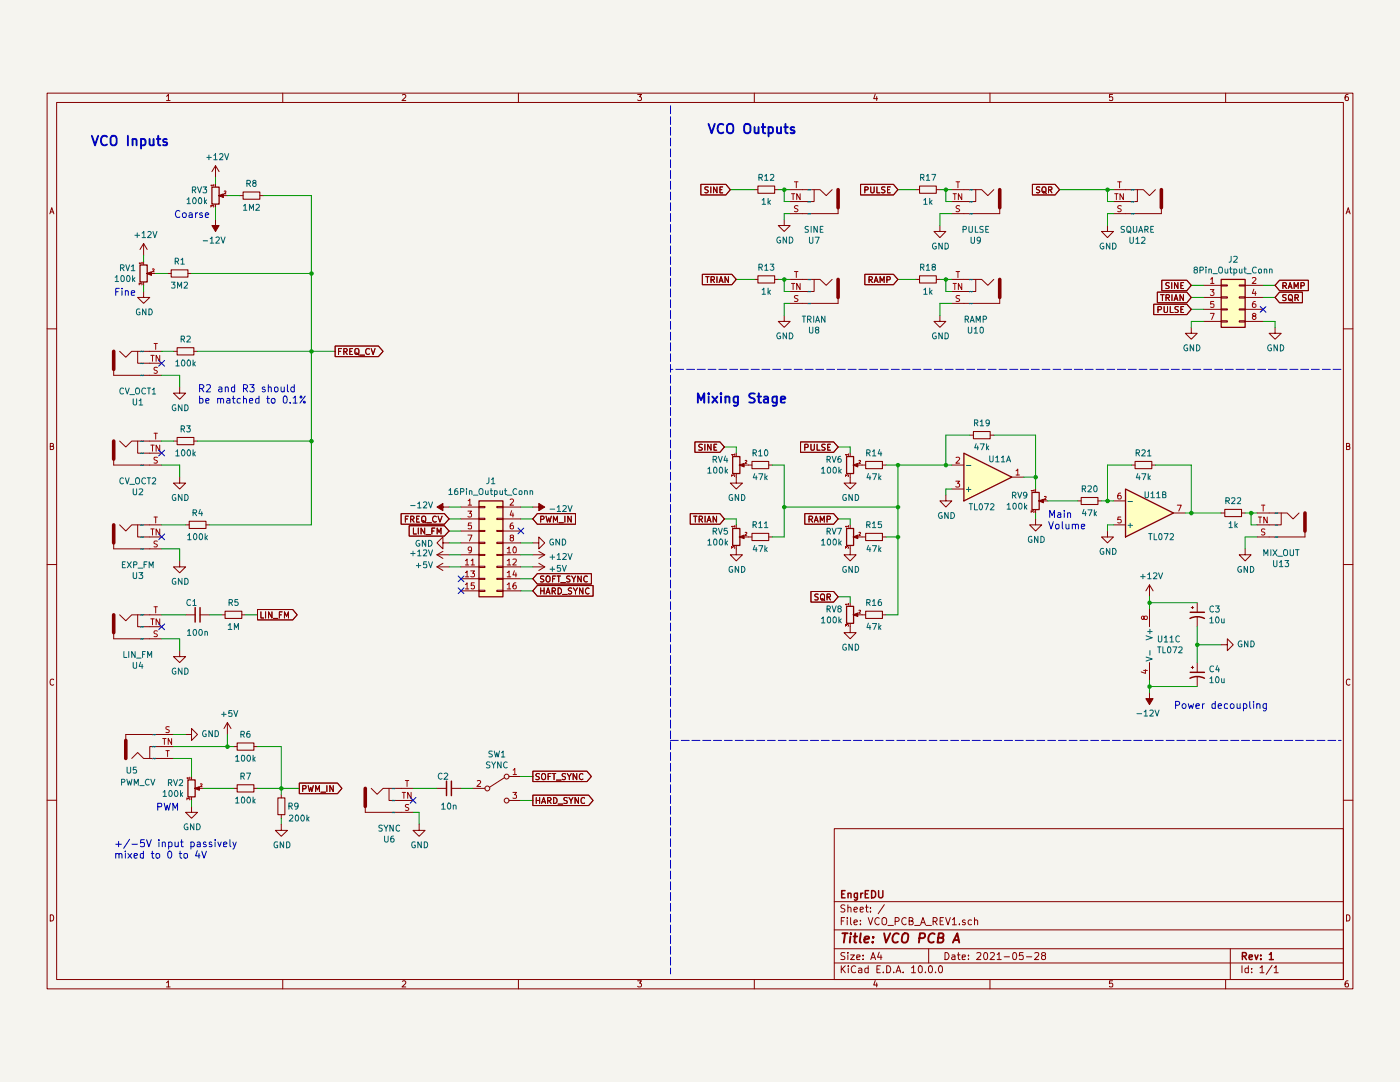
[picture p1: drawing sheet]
EESchema Schematic File Version 4
EELAYER 30 0
EELAYER END
$Descr A4 11693 8268
encoding utf-8
Sheet 1 1
Title "VCO PCB A"
Date "2021-05-28"
Rev "1"
Comp "EngrEDU"
Comment1 ""
Comment2 ""
Comment3 ""
Comment4 ""
$EndDescr
$Comp
L EngrEDUKiCADLibrary:Mono_AudioJack_3.5mm U8
U 1 1
P 6800 2050
F 0 "U8" H 6801 2375 50  0000 C CNN
F 1 "TRIAN" H 6801 2284 50  0000 C CNN
F 2 "AudioJackLibrary:Jack_3.5mm_QingPu_WQP-PJ398SM_Vertical" H 6800 2050 50  0001 C CNN
F 3 "" H 6800 2050 50  0001 C CNN
	1    6800 2050
	-1   0    0    1   
$EndComp
$Comp
L Device:R_POT_Small RV1
U 1 1
P 1200 1900
F 0 "RV1" H 1140 1946 50  0000 R CNN
F 1 "100k" H 1140 1855 50  0000 R CNN
F 2 "Potentiometer_THT:Potentiometer_Alps_RK09K_Single_Vertical" H 1200 1900 50  0001 C CNN
F 3 "~" H 1200 1900 50  0001 C CNN
	1    1200 1900
	1    0    0    -1  
$EndComp
$Comp
L Switch:SW_SPDT SW1
U 1 1
P 4150 6200
F 0 "SW1" H 4150 6485 50  0000 C CNN
F 1 "SYNC" H 4150 6394 50  0000 C CNN
F 2 "SPDT_POS2:SW_Toggle_Blue_wSlots" H 4150 6200 50  0001 C CNN
F 3 "~" H 4150 6200 50  0001 C CNN
	1    4150 6200
	1    0    0    -1  
$EndComp
$Comp
L Device:R_Small R13
U 1 1
P 6400 1950
F 0 "R13" V 6500 1950 50  0000 C CNN
F 1 "1k" V 6300 1950 50  0000 C CNN
F 2 "Resistor_THT:R_Axial_DIN0207_L6.3mm_D2.5mm_P7.62mm_Horizontal" H 6400 1950 50  0001 C CNN
F 3 "~" H 6400 1950 50  0001 C CNN
	1    6400 1950
	0    -1   -1   0   
$EndComp
Wire Wire Line
	6300 1950 6150 1950
$Comp
L power:GND #PWR025
U 1 1
P 6550 2250
F 0 "#PWR025" H 6550 2000 50  0001 C CNN
F 1 "GND" H 6555 2077 50  0000 C CNN
F 2 "" H 6550 2250 50  0001 C CNN
F 3 "" H 6550 2250 50  0001 C CNN
	1    6550 2250
	1    0    0    -1  
$EndComp
Wire Wire Line
	6550 2250 6550 2150
Wire Wire Line
	6550 2150 6600 2150
Wire Wire Line
	6600 2050 6550 2050
Wire Wire Line
	6550 2050 6550 1950
Connection ~ 6550 1950
Wire Wire Line
	6550 1950 6600 1950
$Comp
L Device:R_Small R17
U 1 1
P 7750 1200
F 0 "R17" V 7850 1200 50  0000 C CNN
F 1 "1k" V 7650 1200 50  0000 C CNN
F 2 "Resistor_THT:R_Axial_DIN0207_L6.3mm_D2.5mm_P7.62mm_Horizontal" H 7750 1200 50  0001 C CNN
F 3 "~" H 7750 1200 50  0001 C CNN
	1    7750 1200
	0    -1   -1   0   
$EndComp
$Comp
L power:GND #PWR029
U 1 1
P 7850 1500
F 0 "#PWR029" H 7850 1250 50  0001 C CNN
F 1 "GND" H 7855 1327 50  0000 C CNN
F 2 "" H 7850 1500 50  0001 C CNN
F 3 "" H 7850 1500 50  0001 C CNN
	1    7850 1500
	1    0    0    -1  
$EndComp
Wire Wire Line
	7850 1500 7850 1400
$Comp
L Device:R_Small R18
U 1 1
P 7750 1950
F 0 "R18" V 7850 1950 50  0000 C CNN
F 1 "1k" V 7650 1950 50  0000 C CNN
F 2 "Resistor_THT:R_Axial_DIN0207_L6.3mm_D2.5mm_P7.62mm_Horizontal" H 7750 1950 50  0001 C CNN
F 3 "~" H 7750 1950 50  0001 C CNN
	1    7750 1950
	0    -1   -1   0   
$EndComp
$Comp
L power:GND #PWR030
U 1 1
P 7850 2250
F 0 "#PWR030" H 7850 2000 50  0001 C CNN
F 1 "GND" H 7855 2077 50  0000 C CNN
F 2 "" H 7850 2250 50  0001 C CNN
F 3 "" H 7850 2250 50  0001 C CNN
	1    7850 2250
	1    0    0    -1  
$EndComp
Wire Wire Line
	7850 2250 7850 2150
Wire Wire Line
	7850 1400 7950 1400
Wire Wire Line
	7850 2150 7950 2150
Wire Wire Line
	7950 2050 7900 2050
Wire Wire Line
	7900 2050 7900 1950
Connection ~ 7900 1950
Wire Wire Line
	7900 1950 7950 1950
Wire Wire Line
	7950 1300 7900 1300
Wire Wire Line
	7900 1300 7900 1200
Wire Wire Line
	7900 1200 7950 1200
Wire Wire Line
	7500 1200 7650 1200
Connection ~ 7900 1200
$Comp
L EngrEDUKiCADLibrary:Mono_AudioJack_3.5mm U12
U 1 1
P 9500 1300
F 0 "U12" H 9501 1625 50  0000 C CNN
F 1 "SQUARE" H 9501 1534 50  0000 C CNN
F 2 "AudioJackLibrary:Jack_3.5mm_QingPu_WQP-PJ398SM_Vertical" H 9500 1300 50  0001 C CNN
F 3 "http://www.ti.com/lit/ds/symlink/tl071.pdf" H 9500 1300 50  0001 C CNN
	1    9500 1300
	-1   0    0    1   
$EndComp
$Comp
L EngrEDUKiCADLibrary:Mono_AudioJack_3.5mm U7
U 1 1
P 6800 1300
F 0 "U7" H 6801 1625 50  0000 C CNN
F 1 "SINE" H 6801 1534 50  0000 C CNN
F 2 "AudioJackLibrary:Jack_3.5mm_QingPu_WQP-PJ398SM_Vertical" H 6800 1300 50  0001 C CNN
F 3 "http://www.ti.com/lit/ds/symlink/tl071.pdf" H 6800 1300 50  0001 C CNN
	1    6800 1300
	-1   0    0    1   
$EndComp
$Comp
L EngrEDUKiCADLibrary:Mono_AudioJack_3.5mm U9
U 1 1
P 8150 1300
F 0 "U9" H 8151 1625 50  0000 C CNN
F 1 "PULSE" H 8151 1534 50  0000 C CNN
F 2 "AudioJackLibrary:Jack_3.5mm_QingPu_WQP-PJ398SM_Vertical" H 8150 1300 50  0001 C CNN
F 3 "http://www.ti.com/lit/ds/symlink/tl071.pdf" H 8150 1300 50  0001 C CNN
	1    8150 1300
	-1   0    0    1   
$EndComp
$Comp
L EngrEDUKiCADLibrary:Mono_AudioJack_3.5mm U10
U 1 1
P 8150 2050
F 0 "U10" H 8151 2375 50  0000 C CNN
F 1 "RAMP" H 8151 2284 50  0000 C CNN
F 2 "AudioJackLibrary:Jack_3.5mm_QingPu_WQP-PJ398SM_Vertical" H 8150 2050 50  0001 C CNN
F 3 "http://www.ti.com/lit/ds/symlink/tl071.pdf" H 8150 2050 50  0001 C CNN
	1    8150 2050
	-1   0    0    1   
$EndComp
Wire Wire Line
	9300 1300 9250 1300
Wire Wire Line
	9250 1300 9250 1200
Wire Wire Line
	9250 1200 9300 1200
$Comp
L power:GND #PWR033
U 1 1
P 9250 1500
F 0 "#PWR033" H 9250 1250 50  0001 C CNN
F 1 "GND" H 9255 1327 50  0000 C CNN
F 2 "" H 9250 1500 50  0001 C CNN
F 3 "" H 9250 1500 50  0001 C CNN
	1    9250 1500
	1    0    0    -1  
$EndComp
Wire Wire Line
	9250 1500 9250 1400
Wire Wire Line
	9250 1400 9300 1400
Text GLabel 7500 1950 0    50   Input ~ 0
RAMP
Wire Wire Line
	9250 1200 8850 1200
Connection ~ 9250 1200
$Comp
L EngrEDUKiCADLibrary:Mono_AudioJack_3.5mm U1
U 1 1
P 1150 2650
F 0 "U1" H 1151 2975 50  0000 C CNN
F 1 "CV_OCT1" H 1151 2884 50  0000 C CNN
F 2 "AudioJackLibrary:Jack_3.5mm_QingPu_WQP-PJ398SM_Vertical" H 1150 2650 50  0001 C CNN
F 3 "http://www.ti.com/lit/ds/symlink/tl071.pdf" H 1150 2650 50  0001 C CNN
	1    1150 2650
	1    0    0    1   
$EndComp
$Comp
L EngrEDUKiCADLibrary:Mono_AudioJack_3.5mm U2
U 1 1
P 1150 3400
F 0 "U2" H 1151 3725 50  0000 C CNN
F 1 "CV_OCT2" H 1151 3634 50  0000 C CNN
F 2 "AudioJackLibrary:Jack_3.5mm_QingPu_WQP-PJ398SM_Vertical" H 1150 3400 50  0001 C CNN
F 3 "http://www.ti.com/lit/ds/symlink/tl071.pdf" H 1150 3400 50  0001 C CNN
	1    1150 3400
	1    0    0    1   
$EndComp
$Comp
L EngrEDUKiCADLibrary:Mono_AudioJack_3.5mm U4
U 1 1
P 1150 4850
F 0 "U4" H 1151 5175 50  0000 C CNN
F 1 "LIN_FM" H 1151 5084 50  0000 C CNN
F 2 "AudioJackLibrary:Jack_3.5mm_QingPu_WQP-PJ398SM_Vertical" H 1150 4850 50  0001 C CNN
F 3 "http://www.ti.com/lit/ds/symlink/tl071.pdf" H 1150 4850 50  0001 C CNN
	1    1150 4850
	1    0    0    1   
$EndComp
$Comp
L EngrEDUKiCADLibrary:Mono_AudioJack_3.5mm U3
U 1 1
P 1150 4100
F 0 "U3" H 1151 4425 50  0000 C CNN
F 1 "EXP_FM" H 1151 4334 50  0000 C CNN
F 2 "AudioJackLibrary:Jack_3.5mm_QingPu_WQP-PJ398SM_Vertical" H 1150 4100 50  0001 C CNN
F 3 "http://www.ti.com/lit/ds/symlink/tl071.pdf" H 1150 4100 50  0001 C CNN
	1    1150 4100
	1    0    0    1   
$EndComp
$Comp
L EngrEDUKiCADLibrary:Mono_AudioJack_3.5mm U5
U 1 1
P 1250 5850
F 0 "U5" H 1100 5650 50  0000 C CNN
F 1 "PWM_CV" H 1150 5550 50  0000 C CNN
F 2 "AudioJackLibrary:Jack_3.5mm_QingPu_WQP-PJ398SM_Vertical" H 1250 5850 50  0001 C CNN
F 3 "http://www.ti.com/lit/ds/symlink/tl071.pdf" H 1250 5850 50  0001 C CNN
	1    1250 5850
	1    0    0    -1  
$EndComp
$Comp
L Device:R_POT_Small RV3
U 1 1
P 1800 1250
F 0 "RV3" H 1740 1296 50  0000 R CNN
F 1 "100k" H 1740 1205 50  0000 R CNN
F 2 "Potentiometer_THT:Potentiometer_Alps_RK09K_Single_Vertical" H 1800 1250 50  0001 C CNN
F 3 "~" H 1800 1250 50  0001 C CNN
	1    1800 1250
	1    0    0    -1  
$EndComp
$Comp
L Device:R_POT_Small RV2
U 1 1
P 1600 6200
F 0 "RV2" H 1540 6246 50  0000 R CNN
F 1 "100k" H 1540 6155 50  0000 R CNN
F 2 "Potentiometer_THT:Potentiometer_Alps_RK09K_Single_Vertical" H 1600 6200 50  0001 C CNN
F 3 "~" H 1600 6200 50  0001 C CNN
	1    1600 6200
	1    0    0    -1  
$EndComp
$Comp
L power:GND #PWR03
U 1 1
P 1500 2850
F 0 "#PWR03" H 1500 2600 50  0001 C CNN
F 1 "GND" H 1505 2677 50  0000 C CNN
F 2 "" H 1500 2850 50  0001 C CNN
F 3 "" H 1500 2850 50  0001 C CNN
	1    1500 2850
	1    0    0    -1  
$EndComp
Wire Wire Line
	1500 2850 1500 2750
Wire Wire Line
	1500 2750 1350 2750
$Comp
L power:GND #PWR04
U 1 1
P 1500 3600
F 0 "#PWR04" H 1500 3350 50  0001 C CNN
F 1 "GND" H 1505 3427 50  0000 C CNN
F 2 "" H 1500 3600 50  0001 C CNN
F 3 "" H 1500 3600 50  0001 C CNN
	1    1500 3600
	1    0    0    -1  
$EndComp
Wire Wire Line
	1500 3600 1500 3500
Wire Wire Line
	1500 3500 1350 3500
$Comp
L power:GND #PWR05
U 1 1
P 1500 4300
F 0 "#PWR05" H 1500 4050 50  0001 C CNN
F 1 "GND" H 1505 4127 50  0000 C CNN
F 2 "" H 1500 4300 50  0001 C CNN
F 3 "" H 1500 4300 50  0001 C CNN
	1    1500 4300
	1    0    0    -1  
$EndComp
Wire Wire Line
	1500 4300 1500 4200
Wire Wire Line
	1500 4200 1350 4200
$Comp
L power:GND #PWR06
U 1 1
P 1500 5050
F 0 "#PWR06" H 1500 4800 50  0001 C CNN
F 1 "GND" H 1505 4877 50  0000 C CNN
F 2 "" H 1500 5050 50  0001 C CNN
F 3 "" H 1500 5050 50  0001 C CNN
	1    1500 5050
	1    0    0    -1  
$EndComp
Wire Wire Line
	1500 5050 1500 4950
Wire Wire Line
	1500 4950 1350 4950
$Comp
L Device:R_Small R2
U 1 1
P 1550 2550
F 0 "R2" V 1650 2550 50  0000 C CNN
F 1 "100k" V 1450 2550 50  0000 C CNN
F 2 "Resistor_THT:R_Axial_DIN0207_L6.3mm_D2.5mm_P7.62mm_Horizontal" H 1550 2550 50  0001 C CNN
F 3 "~" H 1550 2550 50  0001 C CNN
	1    1550 2550
	0    -1   -1   0   
$EndComp
Wire Wire Line
	1450 2550 1350 2550
$Comp
L Device:R_Small R3
U 1 1
P 1550 3300
F 0 "R3" V 1650 3300 50  0000 C CNN
F 1 "100k" V 1450 3300 50  0000 C CNN
F 2 "Resistor_THT:R_Axial_DIN0207_L6.3mm_D2.5mm_P7.62mm_Horizontal" H 1550 3300 50  0001 C CNN
F 3 "~" H 1550 3300 50  0001 C CNN
	1    1550 3300
	0    -1   -1   0   
$EndComp
Wire Wire Line
	1450 3300 1350 3300
$Comp
L power:GND #PWR02
U 1 1
P 1200 2050
F 0 "#PWR02" H 1200 1800 50  0001 C CNN
F 1 "GND" H 1205 1877 50  0000 C CNN
F 2 "" H 1200 2050 50  0001 C CNN
F 3 "" H 1200 2050 50  0001 C CNN
	1    1200 2050
	1    0    0    -1  
$EndComp
Wire Wire Line
	1200 2050 1200 2000
$Comp
L power:-12V #PWR010
U 1 1
P 1800 1450
F 0 "#PWR010" H 1800 1550 50  0001 C CNN
F 1 "-12V" H 1815 1623 50  0000 C CNN
F 2 "" H 1800 1450 50  0001 C CNN
F 3 "" H 1800 1450 50  0001 C CNN
	1    1800 1450
	-1   0    0    1   
$EndComp
Wire Wire Line
	1200 1800 1200 1750
Wire Wire Line
	1800 1150 1800 1100
Wire Wire Line
	1800 1350 1800 1450
$Comp
L Device:R_Small R1
U 1 1
P 1500 1900
F 0 "R1" V 1600 1900 50  0000 C CNN
F 1 "3M2" V 1400 1900 50  0000 C CNN
F 2 "Resistor_THT:R_Axial_DIN0207_L6.3mm_D2.5mm_P7.62mm_Horizontal" H 1500 1900 50  0001 C CNN
F 3 "~" H 1500 1900 50  0001 C CNN
	1    1500 1900
	0    -1   -1   0   
$EndComp
$Comp
L Device:R_Small R8
U 1 1
P 2100 1250
F 0 "R8" V 2200 1250 50  0000 C CNN
F 1 "1M2" V 2000 1250 50  0000 C CNN
F 2 "Resistor_THT:R_Axial_DIN0207_L6.3mm_D2.5mm_P7.62mm_Horizontal" H 2100 1250 50  0001 C CNN
F 3 "~" H 2100 1250 50  0001 C CNN
	1    2100 1250
	0    -1   -1   0   
$EndComp
Wire Wire Line
	2000 1250 1900 1250
Wire Wire Line
	1400 1900 1300 1900
NoConn ~ 1350 2650
NoConn ~ 1350 3400
NoConn ~ 1350 4100
NoConn ~ 1350 4850
$Comp
L Device:R_Small R4
U 1 1
P 1650 4000
F 0 "R4" V 1750 4000 50  0000 C CNN
F 1 "100k" V 1550 4000 50  0000 C CNN
F 2 "Resistor_THT:R_Axial_DIN0207_L6.3mm_D2.5mm_P7.62mm_Horizontal" H 1650 4000 50  0001 C CNN
F 3 "~" H 1650 4000 50  0001 C CNN
	1    1650 4000
	0    -1   -1   0   
$EndComp
Text GLabel 2150 4750 2    50   Output ~ 0
LIN_FM
Text GLabel 2500 6200 2    50   Output ~ 0
PWM_IN
Text GLabel 6150 1950 0    50   Input ~ 0
TRIAN
Text Notes 750  850  0    79   ~ 16
VCO Inputs
$Comp
L Device:C_Small C1
U 1 1
P 1650 4750
F 0 "C1" V 1750 4800 50  0000 C CNN
F 1 "100n" V 1500 4750 50  0000 C CNN
F 2 "Capacitor_THT:C_Rect_L7.2mm_W3.0mm_P5.00mm_FKS2_FKP2_MKS2_MKP2" H 1650 4750 50  0001 C CNN
F 3 "~" H 1650 4750 50  0001 C CNN
	1    1650 4750
	0    -1   -1   0   
$EndComp
$Comp
L Device:R_Small R5
U 1 1
P 1950 4750
F 0 "R5" V 2050 4750 50  0000 C CNN
F 1 "1M" V 1850 4750 50  0000 C CNN
F 2 "Resistor_THT:R_Axial_DIN0207_L6.3mm_D2.5mm_P7.62mm_Horizontal" H 1950 4750 50  0001 C CNN
F 3 "~" H 1950 4750 50  0001 C CNN
	1    1950 4750
	0    -1   -1   0   
$EndComp
Wire Wire Line
	1550 4750 1350 4750
Wire Wire Line
	1750 4750 1850 4750
Wire Wire Line
	2050 4750 2150 4750
Wire Wire Line
	1550 4000 1350 4000
Text GLabel 4450 6300 2    50   Output ~ 0
HARD_SYNC
Text GLabel 4450 6100 2    50   Output ~ 0
SOFT_SYNC
$Comp
L EngrEDUKiCADLibrary:Mono_AudioJack_3.5mm U6
U 1 1
P 3250 6300
F 0 "U6" H 3251 6625 50  0000 C CNN
F 1 "SYNC" H 3251 6534 50  0000 C CNN
F 2 "AudioJackLibrary:Jack_3.5mm_QingPu_WQP-PJ398SM_Vertical" H 3250 6300 50  0001 C CNN
F 3 "http://www.ti.com/lit/ds/symlink/tl071.pdf" H 3250 6300 50  0001 C CNN
	1    3250 6300
	1    0    0    1   
$EndComp
$Comp
L Device:C_Small C2
U 1 1
P 3750 6200
F 0 "C2" V 3850 6250 50  0000 C CNN
F 1 "10n" V 3600 6200 50  0000 C CNN
F 2 "Capacitor_THT:C_Rect_L7.2mm_W3.0mm_P5.00mm_FKS2_FKP2_MKS2_MKP2" H 3750 6200 50  0001 C CNN
F 3 "~" H 3750 6200 50  0001 C CNN
	1    3750 6200
	0    -1   -1   0   
$EndComp
$Comp
L power:GND #PWR013
U 1 1
P 3500 6500
F 0 "#PWR013" H 3500 6250 50  0001 C CNN
F 1 "GND" H 3505 6327 50  0000 C CNN
F 2 "" H 3500 6500 50  0001 C CNN
F 3 "" H 3500 6500 50  0001 C CNN
	1    3500 6500
	1    0    0    -1  
$EndComp
Wire Wire Line
	3500 6500 3500 6400
Wire Wire Line
	3500 6400 3450 6400
NoConn ~ 3450 6300
Wire Wire Line
	3650 6200 3450 6200
Wire Wire Line
	3850 6200 3950 6200
Wire Wire Line
	4450 6100 4350 6100
Wire Wire Line
	4450 6300 4350 6300
Text GLabel 2800 2550 2    50   Output ~ 0
FREQ_CV
Wire Wire Line
	2600 1250 2600 1900
Wire Wire Line
	2200 1250 2600 1250
Wire Wire Line
	1750 4000 2600 4000
Wire Wire Line
	1650 3300 2600 3300
Connection ~ 2600 3300
Wire Wire Line
	2600 3300 2600 4000
Wire Wire Line
	1650 2550 2600 2550
Connection ~ 2600 2550
Wire Wire Line
	2600 2550 2600 3300
Wire Wire Line
	1600 1900 2600 1900
Connection ~ 2600 1900
Wire Wire Line
	2600 1900 2600 2550
Text GLabel 8850 1200 0    50   Input ~ 0
SQR
Text GLabel 7500 1200 0    50   Input ~ 0
PULSE
Text GLabel 6100 1200 0    50   Input ~ 0
SINE
$Comp
L power:+12V #PWR09
U 1 1
P 1800 1100
F 0 "#PWR09" H 1800 950 50  0001 C CNN
F 1 "+12V" H 1815 1273 50  0000 C CNN
F 2 "" H 1800 1100 50  0001 C CNN
F 3 "" H 1800 1100 50  0001 C CNN
	1    1800 1100
	1    0    0    -1  
$EndComp
$Comp
L power:+12V #PWR01
U 1 1
P 1200 1750
F 0 "#PWR01" H 1200 1600 50  0001 C CNN
F 1 "+12V" H 1215 1923 50  0000 C CNN
F 2 "" H 1200 1750 50  0001 C CNN
F 3 "" H 1200 1750 50  0001 C CNN
	1    1200 1750
	1    0    0    -1  
$EndComp
Text Notes 1650 3000 0    59   ~ 0
R2 and R3 should\nbe matched to 0.1%
$Comp
L power:GND #PWR07
U 1 1
P 1550 5750
F 0 "#PWR07" H 1550 5500 50  0001 C CNN
F 1 "GND" V 1555 5622 50  0000 R CNN
F 2 "" H 1550 5750 50  0001 C CNN
F 3 "" H 1550 5750 50  0001 C CNN
	1    1550 5750
	0    -1   -1   0   
$EndComp
Wire Wire Line
	1550 5750 1450 5750
$Comp
L Device:R_Small R6
U 1 1
P 2050 5850
F 0 "R6" V 2150 5850 50  0000 C CNN
F 1 "100k" V 1950 5850 50  0000 C CNN
F 2 "Resistor_THT:R_Axial_DIN0207_L6.3mm_D2.5mm_P7.62mm_Horizontal" H 2050 5850 50  0001 C CNN
F 3 "~" H 2050 5850 50  0001 C CNN
	1    2050 5850
	0    -1   -1   0   
$EndComp
Wire Wire Line
	1950 5850 1900 5850
Wire Wire Line
	1600 6100 1600 5950
Wire Wire Line
	1600 5950 1450 5950
$Comp
L power:GND #PWR08
U 1 1
P 1600 6350
F 0 "#PWR08" H 1600 6100 50  0001 C CNN
F 1 "GND" H 1605 6177 50  0000 C CNN
F 2 "" H 1600 6350 50  0001 C CNN
F 3 "" H 1600 6350 50  0001 C CNN
	1    1600 6350
	1    0    0    -1  
$EndComp
Wire Wire Line
	1600 6350 1600 6300
$Comp
L Device:R_Small R7
U 1 1
P 2050 6200
F 0 "R7" V 2150 6200 50  0000 C CNN
F 1 "100k" V 1950 6200 50  0000 C CNN
F 2 "Resistor_THT:R_Axial_DIN0207_L6.3mm_D2.5mm_P7.62mm_Horizontal" H 2050 6200 50  0001 C CNN
F 3 "~" H 2050 6200 50  0001 C CNN
	1    2050 6200
	0    -1   -1   0   
$EndComp
Wire Wire Line
	1950 6200 1700 6200
$Comp
L Device:R_Small R9
U 1 1
P 2350 6350
F 0 "R9" H 2450 6350 50  0000 C CNN
F 1 "200k" H 2500 6250 50  0000 C CNN
F 2 "Resistor_THT:R_Axial_DIN0207_L6.3mm_D2.5mm_P7.62mm_Horizontal" H 2350 6350 50  0001 C CNN
F 3 "~" H 2350 6350 50  0001 C CNN
	1    2350 6350
	1    0    0    -1  
$EndComp
$Comp
L power:GND #PWR012
U 1 1
P 2350 6500
F 0 "#PWR012" H 2350 6250 50  0001 C CNN
F 1 "GND" H 2355 6327 50  0000 C CNN
F 2 "" H 2350 6500 50  0001 C CNN
F 3 "" H 2350 6500 50  0001 C CNN
	1    2350 6500
	1    0    0    -1  
$EndComp
Wire Wire Line
	2350 6500 2350 6450
Wire Wire Line
	2350 6250 2350 6200
Wire Wire Line
	2350 6200 2150 6200
Wire Wire Line
	2350 6200 2350 5850
Wire Wire Line
	2350 5850 2150 5850
Connection ~ 2350 6200
Wire Wire Line
	2500 6200 2350 6200
Text Notes 1450 1450 0    59   ~ 0
Coarse
Text Notes 950  2100 0    59   ~ 0
Fine
Text Notes 1300 6400 0    59   ~ 0
PWM
Text Notes 950  6800 0    59   ~ 0
+/-5V input passively \nmixed to 0 to 4V
$Comp
L power:+5V #PWR011
U 1 1
P 1900 5750
F 0 "#PWR011" H 1900 5600 50  0001 C CNN
F 1 "+5V" H 1915 5923 50  0000 C CNN
F 2 "" H 1900 5750 50  0001 C CNN
F 3 "" H 1900 5750 50  0001 C CNN
	1    1900 5750
	1    0    0    -1  
$EndComp
Wire Wire Line
	1900 5750 1900 5850
Connection ~ 1900 5850
Wire Wire Line
	1900 5850 1450 5850
Wire Wire Line
	7850 1950 7900 1950
Wire Wire Line
	7850 1200 7900 1200
Wire Wire Line
	6500 1950 6550 1950
$Comp
L Device:R_Small R12
U 1 1
P 6400 1200
F 0 "R12" V 6500 1200 50  0000 C CNN
F 1 "1k" V 6300 1200 50  0000 C CNN
F 2 "Resistor_THT:R_Axial_DIN0207_L6.3mm_D2.5mm_P7.62mm_Horizontal" H 6400 1200 50  0001 C CNN
F 3 "~" H 6400 1200 50  0001 C CNN
	1    6400 1200
	0    -1   -1   0   
$EndComp
$Comp
L power:GND #PWR024
U 1 1
P 6550 1450
F 0 "#PWR024" H 6550 1200 50  0001 C CNN
F 1 "GND" H 6555 1277 50  0000 C CNN
F 2 "" H 6550 1450 50  0001 C CNN
F 3 "" H 6550 1450 50  0001 C CNN
	1    6550 1450
	1    0    0    -1  
$EndComp
Wire Wire Line
	6600 1400 6550 1400
Wire Wire Line
	6550 1400 6550 1450
Wire Wire Line
	6600 1300 6550 1300
Wire Wire Line
	6550 1300 6550 1200
Wire Wire Line
	6550 1200 6600 1200
Wire Wire Line
	6500 1200 6550 1200
Connection ~ 6550 1200
Wire Wire Line
	7500 1950 7650 1950
Wire Wire Line
	6100 1200 6300 1200
Text Notes 5900 750  0    79   ~ 16
VCO Outputs
$Comp
L Connector_Generic:Conn_02x04_Odd_Even J2
U 1 1
P 10250 2100
F 0 "J2" H 10300 2417 50  0000 C CNN
F 1 "8Pin_Output_Conn" H 10300 2326 50  0000 C CNN
F 2 "Connector_PinSocket_2.54mm:PinSocket_2x04_P2.54mm_Vertical" H 10250 2100 50  0001 C CNN
F 3 "~" H 10250 2100 50  0001 C CNN
	1    10250 2100
	1    0    0    -1  
$EndComp
Text GLabel 9950 2000 0    50   Input ~ 0
SINE
Text GLabel 9950 2100 0    50   Input ~ 0
TRIAN
Text GLabel 9950 2200 0    50   Input ~ 0
PULSE
Text GLabel 10650 2000 2    50   Input ~ 0
RAMP
Text GLabel 10650 2100 2    50   Input ~ 0
SQR
Wire Wire Line
	10550 2100 10650 2100
Wire Wire Line
	10550 2000 10650 2000
Wire Wire Line
	10050 2000 9950 2000
Wire Wire Line
	9950 2100 10050 2100
Wire Wire Line
	10050 2200 9950 2200
$Comp
L power:GND #PWR040
U 1 1
P 10650 2350
F 0 "#PWR040" H 10650 2100 50  0001 C CNN
F 1 "GND" H 10655 2177 50  0000 C CNN
F 2 "" H 10650 2350 50  0001 C CNN
F 3 "" H 10650 2350 50  0001 C CNN
	1    10650 2350
	1    0    0    -1  
$EndComp
Wire Wire Line
	10650 2350 10650 2300
Wire Wire Line
	10650 2300 10550 2300
$Comp
L EngrEDUKiCADLibrary:Mono_AudioJack_3.5mm U13
U 1 1
P 10700 4000
F 0 "U13" H 10701 4325 50  0000 C CNN
F 1 "MIX_OUT" H 10701 4234 50  0000 C CNN
F 2 "AudioJackLibrary:Jack_3.5mm_QingPu_WQP-PJ398SM_Vertical" H 10700 4000 50  0001 C CNN
F 3 "http://www.ti.com/lit/ds/symlink/tl071.pdf" H 10700 4000 50  0001 C CNN
	1    10700 4000
	-1   0    0    1   
$EndComp
$Comp
L Amplifier_Operational:TL072 U11
U 1 1
P 8250 3600
F 0 "U11" H 8350 3450 50  0000 C CNN
F 1 "TL072" H 8200 3850 50  0000 C CNN
F 2 "Package_DIP:DIP-8_W7.62mm_Socket" H 8250 3600 50  0001 C CNN
F 3 "http://www.ti.com/lit/ds/symlink/tl071.pdf" H 8250 3600 50  0001 C CNN
	1    8250 3600
	1    0    0    1   
$EndComp
$Comp
L Amplifier_Operational:TL072 U11
U 3 1
P 9700 5000
F 0 "U11" H 9658 5046 50  0000 L CNN
F 1 "TL072" H 9658 4955 50  0000 L CNN
F 2 "Package_DIP:DIP-8_W7.62mm_Socket" H 9700 5000 50  0001 C CNN
F 3 "http://www.ti.com/lit/ds/symlink/tl071.pdf" H 9700 5000 50  0001 C CNN
	3    9700 5000
	1    0    0    -1  
$EndComp
Text Notes 9800 5550 0    59   ~ 0
Power decoupling
$Comp
L power:-12V #PWR036
U 1 1
P 9600 5400
F 0 "#PWR036" H 9600 5500 50  0001 C CNN
F 1 "-12V" H 9615 5573 50  0000 C CNN
F 2 "" H 9600 5400 50  0001 C CNN
F 3 "" H 9600 5400 50  0001 C CNN
	1    9600 5400
	-1   0    0    1   
$EndComp
$Comp
L power:+12V #PWR035
U 1 1
P 9600 4600
F 0 "#PWR035" H 9600 4450 50  0001 C CNN
F 1 "+12V" H 9615 4773 50  0000 C CNN
F 2 "" H 9600 4600 50  0001 C CNN
F 3 "" H 9600 4600 50  0001 C CNN
	1    9600 4600
	1    0    0    -1  
$EndComp
$Comp
L Device:CP1_Small C3
U 1 1
P 10000 4750
F 0 "C3" H 10091 4796 50  0000 L CNN
F 1 "10u" H 10091 4705 50  0000 L CNN
F 2 "Capacitor_THT:CP_Radial_D5.0mm_P2.50mm" H 10000 4750 50  0001 C CNN
F 3 "~" H 10000 4750 50  0001 C CNN
	1    10000 4750
	1    0    0    -1  
$EndComp
$Comp
L Device:CP1_Small C4
U 1 1
P 10000 5250
F 0 "C4" H 10091 5296 50  0000 L CNN
F 1 "10u" H 10091 5205 50  0000 L CNN
F 2 "Capacitor_THT:CP_Radial_D5.0mm_P2.50mm" H 10000 5250 50  0001 C CNN
F 3 "~" H 10000 5250 50  0001 C CNN
	1    10000 5250
	1    0    0    -1  
$EndComp
$Comp
L power:GND #PWR038
U 1 1
P 10200 5000
F 0 "#PWR038" H 10200 4750 50  0001 C CNN
F 1 "GND" V 10205 4872 50  0000 R CNN
F 2 "" H 10200 5000 50  0001 C CNN
F 3 "" H 10200 5000 50  0001 C CNN
	1    10200 5000
	0    -1   -1   0   
$EndComp
Wire Wire Line
	10200 5000 10000 5000
Wire Wire Line
	10000 5000 10000 4850
Connection ~ 10000 5000
Wire Wire Line
	10000 4650 9600 4650
Wire Wire Line
	9600 4650 9600 4600
Wire Wire Line
	9600 4700 9600 4650
Connection ~ 9600 4650
Wire Wire Line
	10000 5000 10000 5150
Wire Wire Line
	10000 5350 9600 5350
Wire Wire Line
	9600 5350 9600 5300
Wire Wire Line
	9600 5400 9600 5350
Connection ~ 9600 5350
$Comp
L power:GND #PWR039
U 1 1
P 10400 4200
F 0 "#PWR039" H 10400 3950 50  0001 C CNN
F 1 "GND" H 10405 4027 50  0000 C CNN
F 2 "" H 10400 4200 50  0001 C CNN
F 3 "" H 10400 4200 50  0001 C CNN
	1    10400 4200
	1    0    0    -1  
$EndComp
$Comp
L Device:R_POT_Small RV4
U 1 1
P 6150 3500
F 0 "RV4" H 6090 3546 50  0000 R CNN
F 1 "100k" H 6090 3455 50  0000 R CNN
F 2 "Potentiometer_THT:Potentiometer_Alps_RK09K_Single_Vertical" H 6150 3500 50  0001 C CNN
F 3 "~" H 6150 3500 50  0001 C CNN
	1    6150 3500
	1    0    0    -1  
$EndComp
$Comp
L Device:R_POT_Small RV5
U 1 1
P 6150 4100
F 0 "RV5" H 6090 4146 50  0000 R CNN
F 1 "100k" H 6090 4055 50  0000 R CNN
F 2 "Potentiometer_THT:Potentiometer_Alps_RK09K_Single_Vertical" H 6150 4100 50  0001 C CNN
F 3 "~" H 6150 4100 50  0001 C CNN
	1    6150 4100
	1    0    0    -1  
$EndComp
$Comp
L Device:R_POT_Small RV7
U 1 1
P 7100 4100
F 0 "RV7" H 7040 4146 50  0000 R CNN
F 1 "100k" H 7040 4055 50  0000 R CNN
F 2 "Potentiometer_THT:Potentiometer_Alps_RK09K_Single_Vertical" H 7100 4100 50  0001 C CNN
F 3 "~" H 7100 4100 50  0001 C CNN
	1    7100 4100
	1    0    0    -1  
$EndComp
$Comp
L Device:R_POT_Small RV6
U 1 1
P 7100 3500
F 0 "RV6" H 7040 3546 50  0000 R CNN
F 1 "100k" H 7040 3455 50  0000 R CNN
F 2 "Potentiometer_THT:Potentiometer_Alps_RK09K_Single_Vertical" H 7100 3500 50  0001 C CNN
F 3 "~" H 7100 3500 50  0001 C CNN
	1    7100 3500
	1    0    0    -1  
$EndComp
$Comp
L Device:R_POT_Small RV8
U 1 1
P 7100 4750
F 0 "RV8" H 7040 4796 50  0000 R CNN
F 1 "100k" H 7040 4705 50  0000 R CNN
F 2 "Potentiometer_THT:Potentiometer_Alps_RK09K_Single_Vertical" H 7100 4750 50  0001 C CNN
F 3 "~" H 7100 4750 50  0001 C CNN
	1    7100 4750
	1    0    0    -1  
$EndComp
$Comp
L Amplifier_Operational:TL072 U11
U 2 1
P 9600 3900
F 0 "U11" H 9650 3750 50  0000 C CNN
F 1 "TL072" H 9700 4100 50  0000 C CNN
F 2 "Package_DIP:DIP-8_W7.62mm_Socket" H 9600 3900 50  0001 C CNN
F 3 "http://www.ti.com/lit/ds/symlink/tl071.pdf" H 9600 3900 50  0001 C CNN
	2    9600 3900
	1    0    0    1   
$EndComp
$Comp
L Device:R_POT_Small RV9
U 1 1
P 8650 3800
F 0 "RV9" H 8590 3846 50  0000 R CNN
F 1 "100k" H 8590 3755 50  0000 R CNN
F 2 "Potentiometer_THT:Potentiometer_Alps_RK09K_Single_Vertical" H 8650 3800 50  0001 C CNN
F 3 "~" H 8650 3800 50  0001 C CNN
	1    8650 3800
	1    0    0    -1  
$EndComp
$Comp
L power:GND #PWR034
U 1 1
P 9250 4050
F 0 "#PWR034" H 9250 3800 50  0001 C CNN
F 1 "GND" H 9255 3877 50  0000 C CNN
F 2 "" H 9250 4050 50  0001 C CNN
F 3 "" H 9250 4050 50  0001 C CNN
	1    9250 4050
	1    0    0    -1  
$EndComp
Wire Wire Line
	9300 4000 9250 4000
Wire Wire Line
	9250 4000 9250 4050
$Comp
L power:GND #PWR031
U 1 1
P 7900 3750
F 0 "#PWR031" H 7900 3500 50  0001 C CNN
F 1 "GND" H 7905 3577 50  0000 C CNN
F 2 "" H 7900 3750 50  0001 C CNN
F 3 "" H 7900 3750 50  0001 C CNN
	1    7900 3750
	1    0    0    -1  
$EndComp
Wire Wire Line
	7900 3700 7900 3750
Wire Wire Line
	7950 3700 7900 3700
$Comp
L power:GND #PWR032
U 1 1
P 8650 3950
F 0 "#PWR032" H 8650 3700 50  0001 C CNN
F 1 "GND" H 8655 3777 50  0000 C CNN
F 2 "" H 8650 3950 50  0001 C CNN
F 3 "" H 8650 3950 50  0001 C CNN
	1    8650 3950
	1    0    0    -1  
$EndComp
Wire Wire Line
	8650 3950 8650 3900
Wire Wire Line
	8650 3700 8650 3600
Wire Wire Line
	8650 3600 8550 3600
Text Notes 8750 4050 0    59   ~ 0
Main \nVolume
$Comp
L Device:R_Small R22
U 1 1
P 10300 3900
F 0 "R22" V 10400 3900 50  0000 C CNN
F 1 "1k" V 10200 3900 50  0000 C CNN
F 2 "Resistor_THT:R_Axial_DIN0207_L6.3mm_D2.5mm_P7.62mm_Horizontal" H 10300 3900 50  0001 C CNN
F 3 "~" H 10300 3900 50  0001 C CNN
	1    10300 3900
	0    -1   -1   0   
$EndComp
Wire Wire Line
	10400 4200 10400 4100
Wire Wire Line
	10400 4100 10500 4100
Wire Wire Line
	10500 4000 10450 4000
Wire Wire Line
	10450 4000 10450 3900
Wire Wire Line
	10450 3900 10500 3900
Wire Wire Line
	10400 3900 10450 3900
Connection ~ 10450 3900
$Comp
L Device:R_Small R20
U 1 1
P 9100 3800
F 0 "R20" V 9200 3800 50  0000 C CNN
F 1 "47k" V 9000 3800 50  0000 C CNN
F 2 "Resistor_THT:R_Axial_DIN0207_L6.3mm_D2.5mm_P7.62mm_Horizontal" H 9100 3800 50  0001 C CNN
F 3 "~" H 9100 3800 50  0001 C CNN
	1    9100 3800
	0    -1   -1   0   
$EndComp
$Comp
L Device:R_Small R21
U 1 1
P 9550 3500
F 0 "R21" V 9650 3500 50  0000 C CNN
F 1 "47k" V 9450 3500 50  0000 C CNN
F 2 "Resistor_THT:R_Axial_DIN0207_L6.3mm_D2.5mm_P7.62mm_Horizontal" H 9550 3500 50  0001 C CNN
F 3 "~" H 9550 3500 50  0001 C CNN
	1    9550 3500
	0    -1   -1   0   
$EndComp
Wire Wire Line
	9200 3800 9250 3800
Wire Wire Line
	9250 3800 9250 3500
Wire Wire Line
	9250 3500 9450 3500
Connection ~ 9250 3800
Wire Wire Line
	9250 3800 9300 3800
Wire Wire Line
	9650 3500 9950 3500
Wire Wire Line
	9950 3500 9950 3900
Wire Wire Line
	9950 3900 9900 3900
$Comp
L Device:R_Small R19
U 1 1
P 8200 3250
F 0 "R19" V 8300 3250 50  0000 C CNN
F 1 "47k" V 8100 3250 50  0000 C CNN
F 2 "Resistor_THT:R_Axial_DIN0207_L6.3mm_D2.5mm_P7.62mm_Horizontal" H 8200 3250 50  0001 C CNN
F 3 "~" H 8200 3250 50  0001 C CNN
	1    8200 3250
	0    -1   -1   0   
$EndComp
Wire Wire Line
	8300 3250 8650 3250
Wire Wire Line
	8650 3250 8650 3600
Connection ~ 8650 3600
Wire Wire Line
	7950 3500 7900 3500
Wire Wire Line
	7900 3500 7900 3250
Wire Wire Line
	7900 3250 8100 3250
$Comp
L Device:R_Small R10
U 1 1
P 6350 3500
F 0 "R10" V 6450 3500 50  0000 C CNN
F 1 "47k" V 6250 3500 50  0000 C CNN
F 2 "Resistor_THT:R_Axial_DIN0207_L6.3mm_D2.5mm_P7.62mm_Horizontal" H 6350 3500 50  0001 C CNN
F 3 "~" H 6350 3500 50  0001 C CNN
	1    6350 3500
	0    -1   -1   0   
$EndComp
Wire Wire Line
	6150 3400 6150 3350
Wire Wire Line
	6150 3350 6050 3350
$Comp
L power:GND #PWR022
U 1 1
P 6150 3600
F 0 "#PWR022" H 6150 3350 50  0001 C CNN
F 1 "GND" H 6155 3427 50  0000 C CNN
F 2 "" H 6150 3600 50  0001 C CNN
F 3 "" H 6150 3600 50  0001 C CNN
	1    6150 3600
	1    0    0    -1  
$EndComp
$Comp
L power:GND #PWR023
U 1 1
P 6150 4200
F 0 "#PWR023" H 6150 3950 50  0001 C CNN
F 1 "GND" H 6155 4027 50  0000 C CNN
F 2 "" H 6150 4200 50  0001 C CNN
F 3 "" H 6150 4200 50  0001 C CNN
	1    6150 4200
	1    0    0    -1  
$EndComp
$Comp
L Device:R_Small R11
U 1 1
P 6350 4100
F 0 "R11" V 6450 4100 50  0000 C CNN
F 1 "47k" V 6250 4100 50  0000 C CNN
F 2 "Resistor_THT:R_Axial_DIN0207_L6.3mm_D2.5mm_P7.62mm_Horizontal" H 6350 4100 50  0001 C CNN
F 3 "~" H 6350 4100 50  0001 C CNN
	1    6350 4100
	0    -1   -1   0   
$EndComp
$Comp
L power:GND #PWR027
U 1 1
P 7100 4200
F 0 "#PWR027" H 7100 3950 50  0001 C CNN
F 1 "GND" H 7105 4027 50  0000 C CNN
F 2 "" H 7100 4200 50  0001 C CNN
F 3 "" H 7100 4200 50  0001 C CNN
	1    7100 4200
	1    0    0    -1  
$EndComp
$Comp
L Device:R_Small R15
U 1 1
P 7300 4100
F 0 "R15" V 7400 4100 50  0000 C CNN
F 1 "47k" V 7200 4100 50  0000 C CNN
F 2 "Resistor_THT:R_Axial_DIN0207_L6.3mm_D2.5mm_P7.62mm_Horizontal" H 7300 4100 50  0001 C CNN
F 3 "~" H 7300 4100 50  0001 C CNN
	1    7300 4100
	0    -1   -1   0   
$EndComp
Wire Wire Line
	7100 4000 7100 3950
Wire Wire Line
	7100 3950 7000 3950
$Comp
L Device:R_Small R14
U 1 1
P 7300 3500
F 0 "R14" V 7400 3500 50  0000 C CNN
F 1 "47k" V 7200 3500 50  0000 C CNN
F 2 "Resistor_THT:R_Axial_DIN0207_L6.3mm_D2.5mm_P7.62mm_Horizontal" H 7300 3500 50  0001 C CNN
F 3 "~" H 7300 3500 50  0001 C CNN
	1    7300 3500
	0    -1   -1   0   
$EndComp
$Comp
L power:GND #PWR026
U 1 1
P 7100 3600
F 0 "#PWR026" H 7100 3350 50  0001 C CNN
F 1 "GND" H 7105 3427 50  0000 C CNN
F 2 "" H 7100 3600 50  0001 C CNN
F 3 "" H 7100 3600 50  0001 C CNN
	1    7100 3600
	1    0    0    -1  
$EndComp
Wire Wire Line
	7100 3400 7100 3350
Wire Wire Line
	7100 3350 7000 3350
Wire Wire Line
	6150 4000 6150 3950
Wire Wire Line
	6150 3950 6050 3950
$Comp
L power:GND #PWR028
U 1 1
P 7100 4850
F 0 "#PWR028" H 7100 4600 50  0001 C CNN
F 1 "GND" H 7105 4677 50  0000 C CNN
F 2 "" H 7100 4850 50  0001 C CNN
F 3 "" H 7100 4850 50  0001 C CNN
	1    7100 4850
	1    0    0    -1  
$EndComp
$Comp
L Device:R_Small R16
U 1 1
P 7300 4750
F 0 "R16" V 7400 4750 50  0000 C CNN
F 1 "47k" V 7200 4750 50  0000 C CNN
F 2 "Resistor_THT:R_Axial_DIN0207_L6.3mm_D2.5mm_P7.62mm_Horizontal" H 7300 4750 50  0001 C CNN
F 3 "~" H 7300 4750 50  0001 C CNN
	1    7300 4750
	0    -1   -1   0   
$EndComp
Wire Wire Line
	6450 4100 6550 4100
Wire Wire Line
	6550 3500 6450 3500
Wire Wire Line
	7100 4650 7100 4600
Wire Wire Line
	7100 4600 7000 4600
Wire Wire Line
	8750 3800 9000 3800
Connection ~ 9950 3900
Wire Wire Line
	7400 3500 7500 3500
Wire Wire Line
	7400 4100 7500 4100
Wire Wire Line
	7400 4750 7500 4750
Text GLabel 6050 3350 0    50   Input ~ 0
SINE
Text GLabel 6050 3950 0    50   Input ~ 0
TRIAN
Text GLabel 7000 3350 0    50   Input ~ 0
PULSE
Text GLabel 7000 3950 0    50   Input ~ 0
RAMP
Text GLabel 7000 4600 0    50   Input ~ 0
SQR
Text Notes 5800 3000 0    79   ~ 16
Mixing Stage
Wire Wire Line
	6550 3500 6550 3850
Wire Wire Line
	7500 3500 7500 3850
Wire Wire Line
	7500 4750 7500 4100
Connection ~ 7500 4100
Wire Wire Line
	7500 3500 7900 3500
Connection ~ 7500 3500
Connection ~ 7900 3500
Connection ~ 7500 3850
Wire Wire Line
	7500 3850 7500 4100
Connection ~ 6550 3850
Wire Wire Line
	6550 3850 6550 4100
Wire Wire Line
	7500 3850 6550 3850
$Comp
L power:GND #PWR037
U 1 1
P 9950 2350
F 0 "#PWR037" H 9950 2100 50  0001 C CNN
F 1 "GND" H 9955 2177 50  0000 C CNN
F 2 "" H 9950 2350 50  0001 C CNN
F 3 "" H 9950 2350 50  0001 C CNN
	1    9950 2350
	1    0    0    -1  
$EndComp
Wire Wire Line
	9950 2350 9950 2300
Wire Wire Line
	9950 2300 10050 2300
NoConn ~ 10550 2200
Wire Notes Line
	11200 2700 5600 2700
Wire Notes Line
	5600 5800 11200 5800
Wire Wire Line
	2800 2550 2600 2550
Wire Notes Line
	5600 500  5600 7750
$Comp
L Connector_Generic:Conn_02x08_Odd_Even J1
U 1 1
P 4050 4150
F 0 "J1" H 4100 4667 50  0000 C CNN
F 1 "16Pin_Output_Conn" H 4100 4576 50  0000 C CNN
F 2 "Connector_PinSocket_2.54mm:PinSocket_2x08_P2.54mm_Vertical" H 4050 4150 50  0001 C CNN
F 3 "~" H 4050 4150 50  0001 C CNN
	1    4050 4150
	1    0    0    -1  
$EndComp
$Comp
L power:-12V #PWR018
U 1 1
P 4450 3850
F 0 "#PWR018" H 4450 3950 50  0001 C CNN
F 1 "-12V" V 4465 3978 50  0000 L CNN
F 2 "" H 4450 3850 50  0001 C CNN
F 3 "" H 4450 3850 50  0001 C CNN
	1    4450 3850
	0    1    1    0   
$EndComp
$Comp
L power:-12V #PWR014
U 1 1
P 3750 3850
F 0 "#PWR014" H 3750 3950 50  0001 C CNN
F 1 "-12V" V 3765 3978 50  0000 L CNN
F 2 "" H 3750 3850 50  0001 C CNN
F 3 "" H 3750 3850 50  0001 C CNN
	1    3750 3850
	0    -1   -1   0   
$EndComp
$Comp
L power:+12V #PWR016
U 1 1
P 3750 4250
F 0 "#PWR016" H 3750 4100 50  0001 C CNN
F 1 "+12V" V 3765 4378 50  0000 L CNN
F 2 "" H 3750 4250 50  0001 C CNN
F 3 "" H 3750 4250 50  0001 C CNN
	1    3750 4250
	0    -1   -1   0   
$EndComp
$Comp
L power:+12V #PWR020
U 1 1
P 4450 4250
F 0 "#PWR020" H 4450 4100 50  0001 C CNN
F 1 "+12V" V 4465 4378 50  0000 L CNN
F 2 "" H 4450 4250 50  0001 C CNN
F 3 "" H 4450 4250 50  0001 C CNN
	1    4450 4250
	0    1    1    0   
$EndComp
$Comp
L power:+5V #PWR021
U 1 1
P 4450 4350
F 0 "#PWR021" H 4450 4200 50  0001 C CNN
F 1 "+5V" V 4465 4478 50  0000 L CNN
F 2 "" H 4450 4350 50  0001 C CNN
F 3 "" H 4450 4350 50  0001 C CNN
	1    4450 4350
	0    1    1    0   
$EndComp
$Comp
L power:+5V #PWR017
U 1 1
P 3750 4350
F 0 "#PWR017" H 3750 4200 50  0001 C CNN
F 1 "+5V" V 3765 4478 50  0000 L CNN
F 2 "" H 3750 4350 50  0001 C CNN
F 3 "" H 3750 4350 50  0001 C CNN
	1    3750 4350
	0    -1   -1   0   
$EndComp
Wire Wire Line
	3750 3850 3850 3850
Wire Wire Line
	4350 3850 4450 3850
Wire Wire Line
	4450 4250 4350 4250
Wire Wire Line
	4450 4350 4350 4350
Wire Wire Line
	3850 4250 3750 4250
Wire Wire Line
	3850 4350 3750 4350
$Comp
L power:GND #PWR015
U 1 1
P 3750 4150
F 0 "#PWR015" H 3750 3900 50  0001 C CNN
F 1 "GND" V 3755 4022 50  0000 R CNN
F 2 "" H 3750 4150 50  0001 C CNN
F 3 "" H 3750 4150 50  0001 C CNN
	1    3750 4150
	0    1    1    0   
$EndComp
$Comp
L power:GND #PWR019
U 1 1
P 4450 4150
F 0 "#PWR019" H 4450 3900 50  0001 C CNN
F 1 "GND" V 4455 4022 50  0000 R CNN
F 2 "" H 4450 4150 50  0001 C CNN
F 3 "" H 4450 4150 50  0001 C CNN
	1    4450 4150
	0    -1   -1   0   
$EndComp
Wire Wire Line
	4450 4150 4350 4150
Wire Wire Line
	3850 4150 3750 4150
Text GLabel 3750 3950 0    50   Input ~ 0
FREQ_CV
Text GLabel 3750 4050 0    50   Input ~ 0
LIN_FM
Text GLabel 4450 3950 2    50   Input ~ 0
PWM_IN
Text GLabel 4450 4450 2    50   Input ~ 0
SOFT_SYNC
Text GLabel 4450 4550 2    50   Input ~ 0
HARD_SYNC
Wire Wire Line
	3750 4050 3850 4050
Wire Wire Line
	3750 3950 3850 3950
Wire Wire Line
	4450 3950 4350 3950
Wire Wire Line
	4450 4450 4350 4450
Wire Wire Line
	4350 4550 4450 4550
NoConn ~ 4350 4050
NoConn ~ 3850 4450
NoConn ~ 3850 4550
Wire Wire Line
	9950 3900 10200 3900
$EndSCHEMATC
